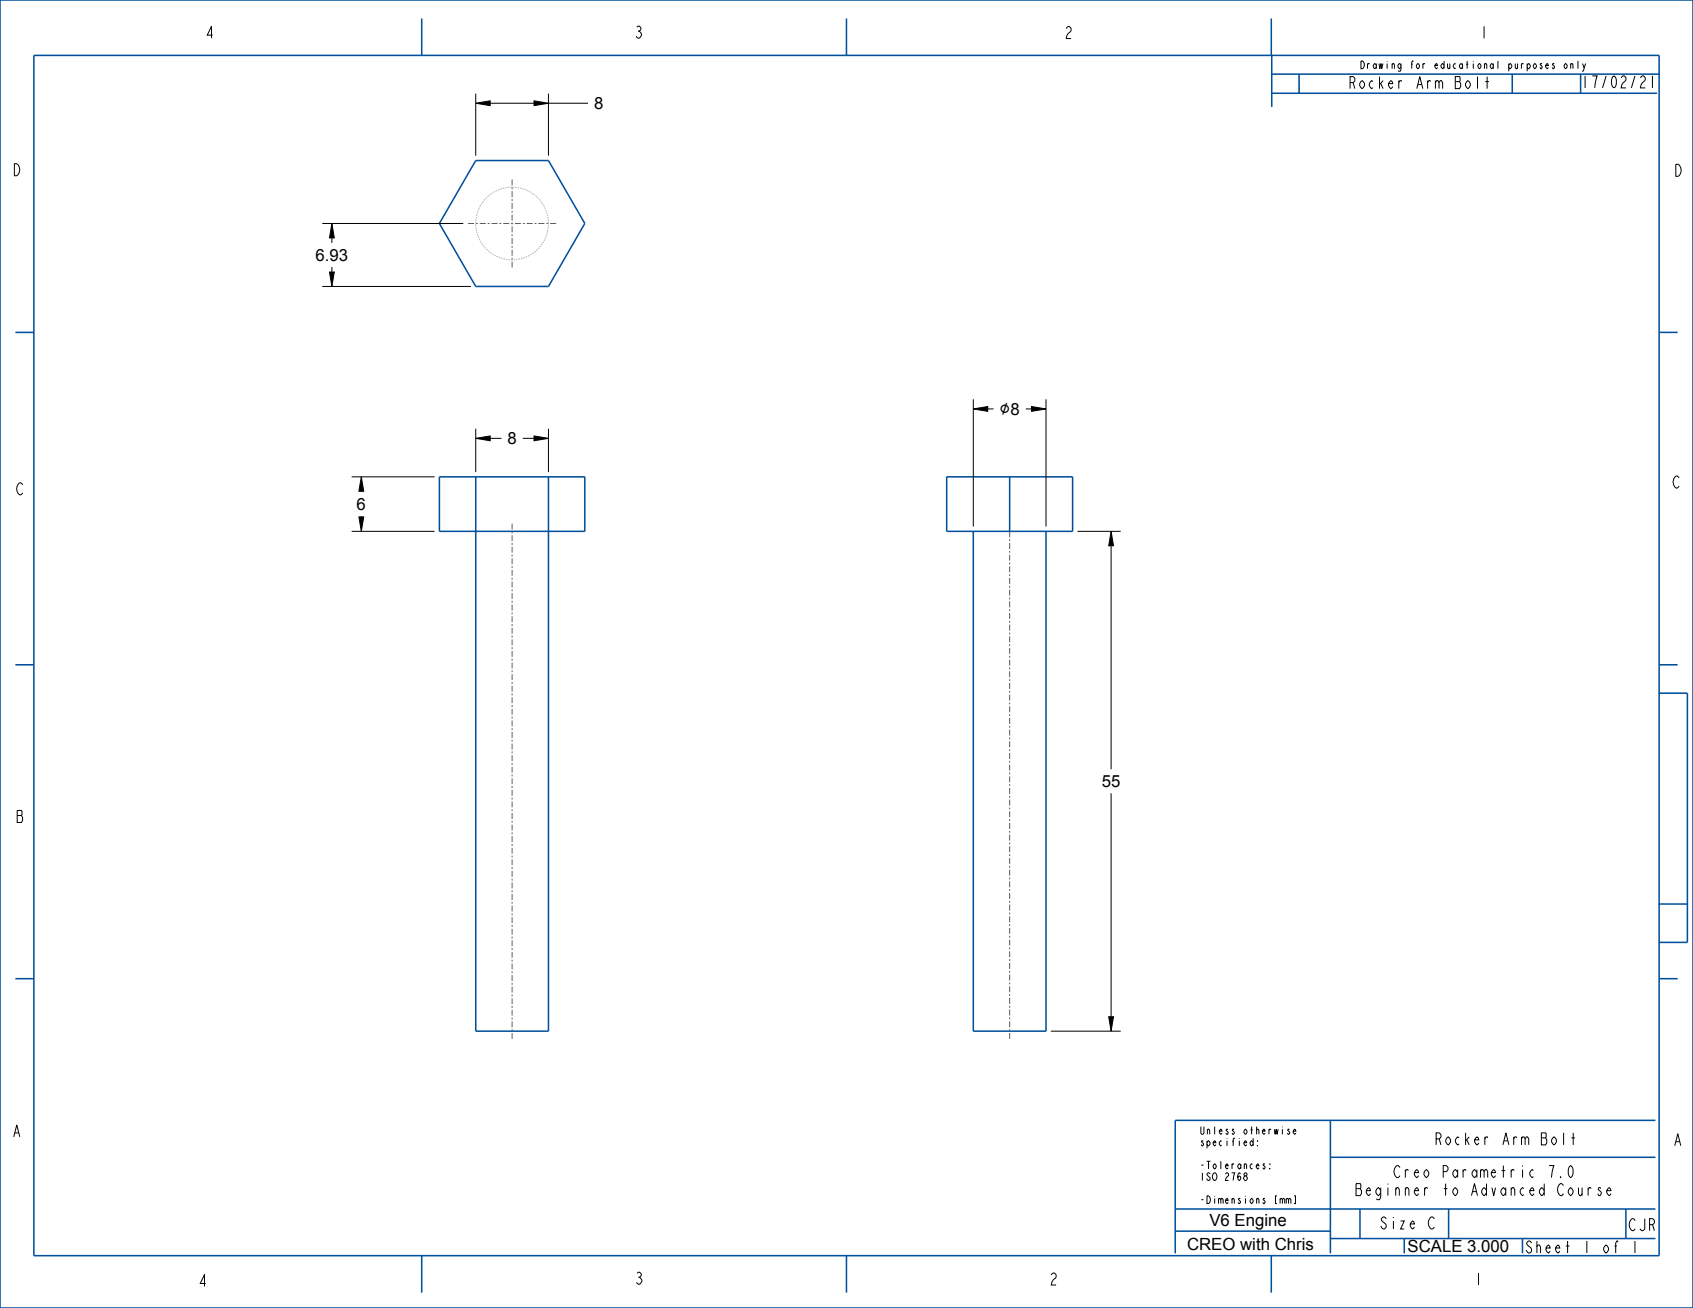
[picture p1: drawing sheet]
<svg xmlns="http://www.w3.org/2000/svg" width="559mm" height="432mm" viewBox="0 0 559 432" stroke-linecap="round" stroke-linejoin="round" font-family="sans-serif">
<path d="M157 34.1l4.8-.8v1.6zM176.3 33.3l4.7 .8-4.7 .8zM109.5 73.8l.8 4.7h-1.5zM108.8 89.8h1.5l-.8 4.8zM321.3 135l4.7-.8v1.6zM340.5 134.2l4.8 .8-4.8 .8zM119.3 157.4l.7 4.8h-1.5zM157 144.7l4.8-.8v1.6zM176.3 143.9l4.7 .8-4.7 .8zM118.5 170.6h1.5l-.7 4.8zM366.7 175.4l.8 4.8h-1.6zM365.9 335.6h1.6l-.8 4.8z" fill="#000"/>
<g fill="none" stroke="#000" stroke-width=".33">
<path d="M157 34.1l4.8-.8v1.6zM157 30.9v20.5M161.8 34.1h14.5M176.3 33.3l4.7 .8-4.7 .8zM181 30.9v20.5M181 34.1h13.1M523.4 21l-.5 1.5M106.4 73.8h46.5M109.5 73.8l.8 4.7h-1.5zM109.5 78.5v1.7M106.4 94.6h49M108.8 89.8h1.5l-.8 4.8z"/>
<path d="M109.5 88.1v1.7M321.3 135l4.7-.8v1.6zM321.3 131.8v42M326 135h1.9M338.6 135h1.9M340.5 134.2l4.8 .8-4.8 .8zM345.3 131.8v42M116.1 157.4h27.3M119.3 157.4l.7 4.8h-1.5zM157 144.7l4.8-.8v1.6zM157 141.5v14.3M161.8 144.7h3.7"/>
<path d="M172.6 144.7h3.7M176.3 143.9l4.7 .8-4.7 .8zM181 141.5v14.3M116.1 175.4h27.3M118.5 170.6h1.5l-.7 4.8zM119.3 162.2v.2M119.3 170.4v.2M355.6 175.4h14.3M366.7 175.4l.8 4.8h-1.6zM366.7 180.2v73.7M366.7 261.9v73.7M365.9 335.6h1.6l-.8 4.8z"/>
<path d="M346.8 340.4h23.1"/>
</g>
<g fill="none" stroke="#00509b" stroke-width=".51">
<path d="M0 0h558.8v431.8h-558.8zM11.2 18.3h536.4v396.2h-536.4zM139.2 6.1v12.2M279.4 6.1v12.2M419.6 6.1v12.2M419.8 18.2v17.1M419.8 30.8h127.2M419.8 24.5h128.1M428.8 24.5v6.3M499.1 24.5v6.3M157 53h24l12 20.8-12 20.8h-24l-12-20.8zM5.1 109.7h6.1"/>
<path d="M547.6 109.7h6.1M145 157.4h48v18h-48zM157 157.4v183h24v-183M312.5 157.4h41.5v18h-41.5zM333.3 157.4v18M321.3 175.4v165h24v-165M5.1 219.5h6.1M547.6 219.5h6.1M547.5 228.8h9.4v82.3h-9.4M547.5 298.4h9.4M5.1 323.1h6.1M547.6 323.1h6.1"/>
<path d="M439.1 369.9v43.8M546.4 369.9h-158.5v43.8M387.9 399.1h158.5M439.1 382h107.3M448.9 399.1v9.8M478.1 399.1v9.8M536.7 399.1v9.8M139.2 414.5v12.2M279.4 414.5v12.2M387.9 406.4h51.2M419.6 414.5v12.2M439.1 408.9h107.3"/>
<path d="M463.5 408.9v4.8"/>
</g>
<g fill="none" stroke="#785055" stroke-width=".33">
<path d="M169 59.2v2M154.5 73.8h2M157.1 73.8h.6M158.4 73.8h1.9M161 73.8h.6M162.2 73.8h2M164.8 73.8h.7M166.1 73.8h2M168.7 73.8h.6M169 61.9v.6M169 63.1v2M169 65.7v.7"/>
<path d="M169 67v2M169 69.6v.6M169 70.9v1.9M169 73.5v.6M169 74.7v2M169 77.3v.7M169 78.6v2M170 73.8h2M172.6 73.8h.6M173.8 73.8h2M176.5 73.8h.6M177.7 73.8h2"/>
<path d="M180.3 73.8h.7M181.6 73.8h2M169 81.2v.6M169 82.5v1.9M169 85.1v.6M169 86.3v2M169 172.9v1.9M169 175.4v.7M169 176.7v1.9M169 179.3v.6M333.3 175.4v2M333.3 178v.6"/>
<path d="M333.3 179.3v1.9M169 180.5v2M169 183.1v.6M169 184.3v2M169 186.9v.6M169 188.2v1.9M169 190.7v.6M169 192v1.9M169 194.5v.7M169 195.8v1.9M169 198.4v.6M169 199.6v2"/>
<path d="M333.3 181.9v.6M333.3 183.1v2M333.3 185.7v.6M333.3 187v1.9M333.3 189.6v.6M333.3 190.8v2M333.3 193.4v.6M333.3 194.7v1.9M333.3 197.3v.6M333.3 198.5v2M169 202.2v.6M169 203.4v2"/>
<path d="M169 206v.6M169 207.3v1.9M169 209.8v.7M169 211.1v1.9M169 213.7v.6M169 214.9v1.9M169 217.5v.6M169 218.7v2M333.3 201.1v.6M333.3 202.4v1.9M333.3 205v.6M333.3 206.2v2"/>
<path d="M333.3 208.8v.6M333.3 210.1v1.9M333.3 212.7v.6M333.3 213.9v2M333.3 216.5v.6M333.3 217.8v1.9M169 221.3v.6M169 222.5v2M169 225.1v.6M169 226.4v1.9M169 228.9v.7M169 230.2v1.9"/>
<path d="M169 232.8v.6M169 234v2M169 236.6v.6M169 237.8v2M333.3 220.4v.6M333.3 221.6v2M333.3 224.2v.6M333.3 225.5v1.9M333.3 228.1v.6M333.3 229.3v2M333.3 231.9v.6M333.3 233.2v1.9"/>
<path d="M333.3 235.8v.6M333.3 237v2M333.3 239.6v.6M169 240.4v.6M169 241.7v1.9M169 244.2v.7M169 245.5v1.9M169 248v.7M169 249.3v1.9M169 251.9v.6M169 253.1v2M169 255.7v.6"/>
<path d="M169 256.9v2M169 259.5v.6M333.3 240.9v1.9M333.3 243.5v.6M333.3 244.7v2M333.3 247.3v.6M333.3 248.6v1.9M333.3 251.2v.6M333.3 252.4v2M333.3 255v.6M333.3 256.3v1.9M333.3 258.9v.6"/>
<path d="M169 260.8v1.9M169 263.3v.7M169 264.6v1.9M169 267.2v.6M169 268.4v1.9M169 271v.6M169 272.2v2M169 274.8v.6M169 276v2M169 278.6v.6M169 279.9v1.9M333.3 260.1v2"/>
<path d="M333.3 262.7v.6M333.3 264v1.9M333.3 266.6v.6M333.3 267.8v2M333.3 270.4v.6M333.3 271.7v1.9M333.3 274.3v.6M333.3 275.5v2M333.3 278.1v.6M333.3 279.4v1.9M169 282.4v.7M169 283.7v1.9"/>
<path d="M169 286.3v.6M169 287.5v2M169 290.1v.6M169 291.3v2M169 293.9v.6M169 295.2v1.9M169 297.7v.7M169 299v1.9M333.3 282v.6M333.3 283.2v2M333.3 285.8v.6M333.3 287.1v1.9"/>
<path d="M333.3 289.7v.6M333.3 290.9v2M333.3 293.5v.7M333.3 294.8v1.9M333.3 297.4v.6M333.3 298.6v2M169 301.5v.7M169 302.8v1.9M169 305.4v.6M169 306.6v2M169 309.2v.6M169 310.4v2"/>
<path d="M169 313v.6M169 314.3v1.9M169 316.8v.7M169 318.1v1.9M333.3 301.2v.7M333.3 302.5v1.9M333.3 305.1v.6M333.3 306.3v2M333.3 308.9v.7M333.3 310.2v1.9M333.3 312.8v.6M333.3 314v2"/>
<path d="M333.3 316.6v.7M333.3 317.9v1.9M169 320.7v.6M169 321.9v1.9M169 324.5v.6M169 325.7v2M169 328.3v.6M169 329.6v1.9M169 332.1v.6M169 333.4v1.9M169 335.9v.7M169 337.2v1.9"/>
<path d="M169 339.8v.6M333.3 320.5v.6M333.3 321.7v2M333.3 324.3v.7M333.3 325.6v1.9M333.3 328.2v.6M333.3 329.4v2M333.3 332v.7M333.3 333.3v2M333.3 335.9v.6M333.3 337.1v2M333.3 339.7v.7"/>
<path d="M169 341v2M333.3 341v2"/>
</g>
<path d="M181 73.8a12 12 0 0 0-17.6-10.6 12 12 0 0 0-1.2 20.5 12 12 0 0 0 18.7-8.5l.1-1.4" fill="none" stroke="#afafb4" stroke-width=".33" stroke-dasharray=".5 .3" stroke-linecap="butt"/>
<text font-size="6" x="329.9" y="137">⌀8</text>
<g font-size="5.5">
<text x="196.1" y="36.1">8</text>
<text x="104.2" y="86.2">6.93</text>
<text x="167.5" y="146.7">8</text>
<text x="117.7" y="168.4">6</text>
<text x="363.7" y="259.9">55</text>
<text x="399.2" y="404.6">V6 Engine</text>
<text x="391.8" y="412.6">CREO with Chris</text>
<text x="464.6" y="413.3">SCALE 3.000</text>
</g>
<g font-size="5.2">
<text x="67.6" y="12.6">4</text>
<text x="209.2" y="12.6">3</text>
<text x="351.1" y="12.7">2</text>
<text x="488.2" y="12.6">1</text>
<text x="444.8" y="29.3">Rocker Arm Bolt</text>
<text x="3.9" y="58">D</text>
<text x="552.3" y="58.2">D</text>
<text x="551.8" y="161.1">C</text>
<text x="5.1" y="163.4">C</text>
<text x="5.1" y="271.5">B</text>
<text x="3.9" y="375.3">A</text>
<text x="473.2" y="378">Rocker Arm Bolt</text>
<text x="552.2" y="378.2">A</text>
<text x="460.4" y="388.8">Creo Parametric 7.0</text>
<text x="448.1" y="394.7">Beginner to Advanced Course</text>
<text x="455.2" y="405.7">Size C</text>
<text x="537.3" y="406.3">CJR</text>
<text x="65.3" y="424.7">4</text>
<text x="209.3" y="424">3</text>
<text x="346.2" y="424.2">2</text>
<text x="486.4" y="424.2">1</text>
</g>
<g font-size="5.2" fill="#00509b">
<text x="521.6" y="29">17/02/21</text>
<text x="503.1" y="413.7">Sheet 1 of 1</text>
</g>
<g font-size="3.3">
<text x="448.7" y="22.7">Drawing for educational purposes only</text>
<text x="395.8" y="374.5">Unless otherwise</text>
<text x="395.8" y="378.3">specified:</text>
<text x="395.8" y="385.9">-Tolerances:</text>
<text x="395.8" y="389.7">ISO 2768</text>
<text x="395.8" y="397.3">-Dimensions [mm]</text>
</g>
</svg>
